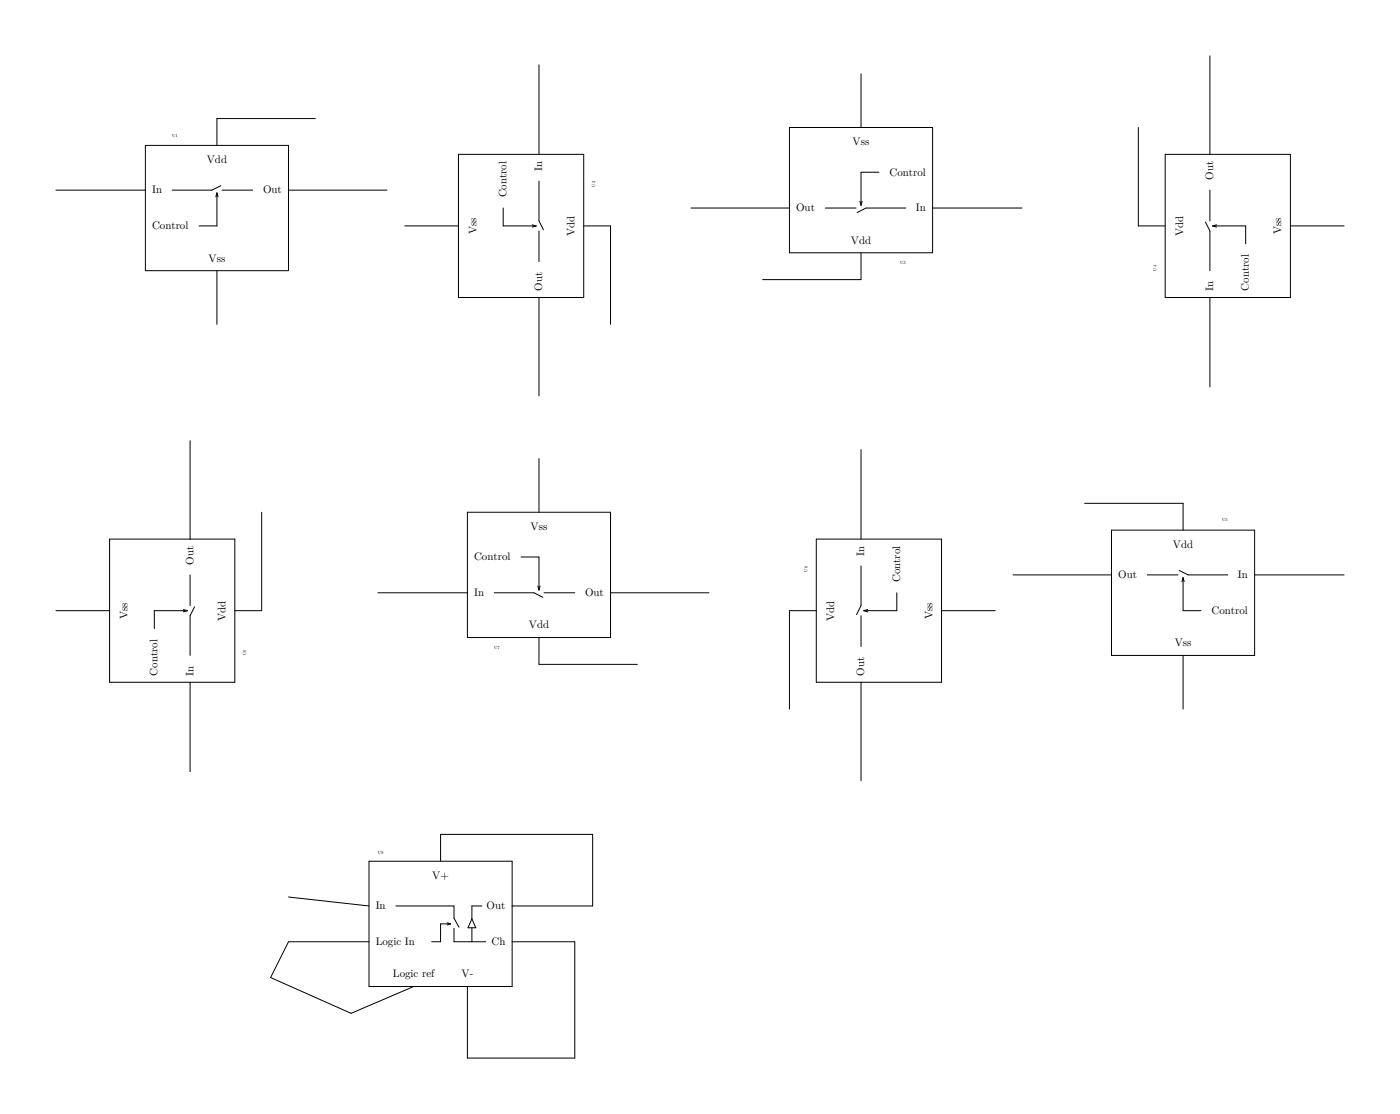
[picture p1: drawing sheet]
Version 4.1
SHEET 1 2724 2276
WIRE 352 592 176 592
WIRE 1328 608 1328 512
WIRE 176 640 176 592
WIRE 752 656 752 496
WIRE 1952 656 1952 480
WIRE 48 720 -112 720
WIRE 480 720 304 720
WIRE 1200 752 1024 752
WIRE 1616 752 1456 752
WIRE 608 784 512 784
WIRE 880 784 832 784
WIRE 1824 784 1824 608
WIRE 1872 784 1824 784
WIRE 2192 784 2096 784
WIRE 1328 880 1328 832
WIRE 1328 880 1152 880
WIRE 176 960 176 864
WIRE 880 960 880 784
WIRE 1952 1072 1952 912
WIRE 752 1088 752 912
WIRE 1904 1280 1728 1280
WIRE 752 1296 752 1200
WIRE 1904 1328 1904 1280
WIRE 128 1344 128 1168
WIRE 1328 1344 1328 1184
WIRE 1776 1408 1600 1408
WIRE 2192 1408 2032 1408
WIRE 624 1440 464 1440
WIRE 1056 1440 880 1440
WIRE -16 1472 -112 1472
WIRE 256 1472 256 1296
WIRE 256 1472 208 1472
WIRE 1248 1472 1200 1472
WIRE 1568 1472 1472 1472
WIRE 752 1568 752 1520
WIRE 928 1568 752 1568
WIRE 1200 1648 1200 1472
WIRE 1904 1648 1904 1552
WIRE 128 1760 128 1600
WIRE 1328 1776 1328 1600
WIRE 848 1872 576 1872
WIRE 576 1920 576 1872
WIRE 448 2000 304 1984
WIRE 848 2000 848 1872
WIRE 848 2000 704 2000
WIRE 448 2064 304 2064
WIRE 816 2064 704 2064
WIRE 272 2128 304 2064
WIRE 416 2192 272 2128
WIRE 416 2192 528 2144
WIRE 624 2272 624 2144
WIRE 816 2272 816 2064
WIRE 816 2272 624 2272
SYMBOL TCLib\\ASSD\\ASSD_CD4016B 48 640 R0
SYMATTR InstName U1
SYMBOL TCLib\\ASSD\\ASSD_CD4016B 832 656 R90
SYMATTR InstName U2
SYMBOL TCLib\\ASSD\\ASSD_CD4016B 1456 832 R180
SYMATTR InstName U3
SYMBOL TCLib\\ASSD\\ASSD_CD4016B 1872 912 R270
SYMATTR InstName U4
SYMBOL TCLib\\ASSD\\ASSD_CD4016B 2032 1328 M0
SYMATTR InstName U5
SYMBOL TCLib\\ASSD\\ASSD_CD4016B 1248 1344 M90
SYMATTR InstName U6
SYMBOL TCLib\\ASSD\\ASSD_CD4016B 624 1520 M180
SYMATTR InstName U7
SYMBOL TCLib\\ASSD\\ASSD_CD4016B 208 1600 M270
SYMATTR InstName U8
SYMBOL TCLib\\ASSD\\ASSD_LF398 448 1920 R0
SYMATTR InstName U9
